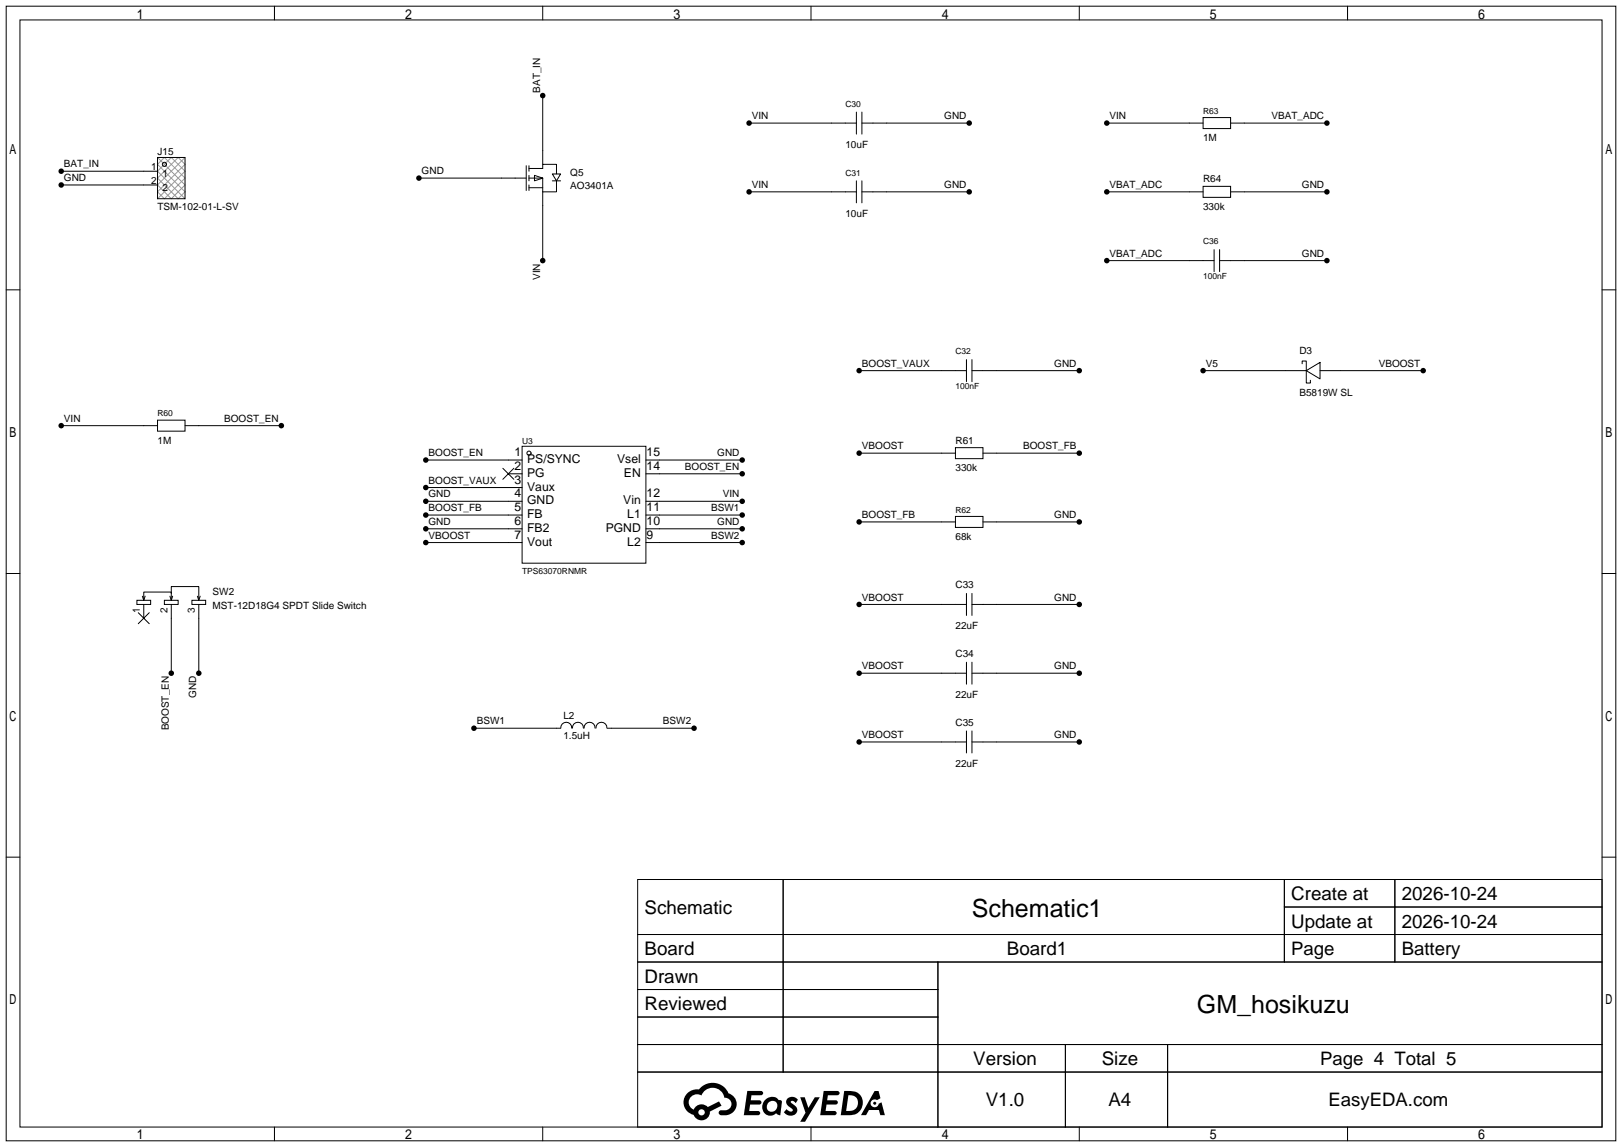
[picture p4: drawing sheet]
<svg xmlns="http://www.w3.org/2000/svg" width="299mm" height="212mm" viewBox="0 0 299 212" stroke-linecap="round" stroke-linejoin="round" font-family="sans-serif">
<g fill="none" stroke="#000" stroke-width=".18">
<path d="M1.1 1.1h297.2v209.6h-297.2zM3.7 3.7h292.1v204.5h-292.1zM50.7 1.1v2.6M100.2 1.1v2.6M100.2 17.7v12.7M149.7 1.1v2.6M199.3 1.1v2.6M248.8 1.1v2.6M11.3 31.6h17.8M11.3 34.2h17.8M29.1 29.1h5.1v7.6h-5.1zM77.3 32.9h19.9"/>
<path d="M97.2 30.6v4.6M97.7 31.1h2.5v-.7h2.5v1.7M97.7 32.9h2.5v2.5M97.7 34.7h2.5M97.7 30.6v1M97.7 32.4v1M97.7 34.2v1M98.7 32.4l1.5 .5-1.5 .5zM100.2 35.4v12.7M102 32.1h1.5l-.8 1.3zM102 33.4h1.5M102.7 33.4v2h-2.5"/>
<path d="M138.3 22.7h19.8M138.3 35.4h19.8M158.1 20.7v4.1M158.1 33.4v4.1M159.1 22.7h19.8M159.1 20.7v4.1M159.1 33.4v4.1M159.1 35.4h19.8M204.3 22.7h17.8M204.3 35.4h17.8M222.1 21.7h5.1v2h-5.1zM222.1 34.4h5.1v2h-5.1z"/>
<path d="M227.2 22.7h17.8M227.2 35.4h17.8M1.1 53.5h2.6M204.3 48.1h19.9M224.2 46.1v4.1M225.2 48.1h19.8M225.2 46.1v4.1M295.8 53.5h2.5M11.3 78.6h17.8M29.1 77.6h5.1v2h-5.1zM34.2 78.6h17.7M158.6 68.5h19.8"/>
<path d="M178.4 66.4v4.1M179.5 68.5h19.8M179.5 66.4v4.1M222.1 68.5h19.1M240.4 67.2v-.5h.8v4h.7v-.5M241.2 68.5l2.5-1.6v3.1zM243.7 68.5h19.1M78.6 85h17.8M78.6 90h17.8M78.6 92.6h17.8M78.6 95.1h17.8M78.6 97.7h17.8"/>
<path d="M92.8 86.5l2.1 2M93.9 87.5h2.5M94.9 86.5l-2.1 2M96.4 82.4h22.9v21.6h-22.9zM119.3 85h17.7M119.3 87.5h17.7M119.3 92.6h17.7M119.3 95.1h17.7M119.3 97.7h17.7M158.6 83.7h17.8M158.6 96.4h17.8M176.4 82.7h5.1v2h-5.1z"/>
<path d="M176.4 95.4h5.1v2h-5.1zM181.5 83.7h17.8M181.5 96.4h17.8M1.1 105.9h2.6M25.3 110.9h2.5v.7h-2.5zM25.5 113.2l2.1 2M26.3 110.1l.2 .8M26.5 110.9v-1.6h5.1v1.6M26.5 111.6v2.6M26.8 110.1l-.3 .8M27.6 113.2l-2.1 2M30.4 110.9h2.5v.7h-2.5z"/>
<path d="M31.4 110.1l.2 .8M31.6 109.6v-1.3h5.1v2.6M31.6 111.6v12.7M31.9 110.1l-.3 .8M35.4 110.9h2.6v.7h-2.6zM36.4 110.1l.3 .8M36.7 111.6v12.7M37 110.1l-.3 .8M78.6 100.2h17.8M119.3 100.2h17.7M158.6 111.6h19.8M178.4 109.6v4.1"/>
<path d="M179.5 109.6v4.1M179.5 111.6h19.8M295.8 105.9h2.5M87.5 134.5h16M103.5 134.5a1.01 1.01 0 0 1 1-1.1 1.01 1.01 0 0 1 1.1 1.1M105.7 134.5a1.01 1.01 0 0 1 1-1.1 1.01 1.01 0 0 1 1 1.1M107.8 134.5a1.01 1.01 0 0 1 1.1-1.1 1.01 1.01 0 0 1 1 1.1M110 134.5a1.01 1.01 0 0 1 1-1.1 1.01 1.01 0 0 1 1.1 1.1M112.1 134.5h16M158.6 124.3h19.8M158.6 137h19.8M178.4 122.3v4.1"/>
<path d="M178.4 135v4.1M179.5 122.3v4.1M179.5 135v4.1M179.5 124.3h19.8M179.5 137h19.8M1.1 158.3h2.6M295.8 158.3h2.5M117.7 162.4h178.1v45.8h-178.1zM117.7 172.6h178.1M117.7 177.7h178.1M144.6 162.4v35.6M173.2 177.7v30.5"/>
<path d="M237.1 162.4v15.3M237.1 167.5h58.7M257.5 162.4v15.3M117.7 182.8h55.5M117.7 192.9h178.1M117.7 187.8h55.5M117.7 198h178.1M196.7 192.9v15.3M215.6 192.9v15.3M50.7 208.2v2.5M100.2 208.2v2.5M149.7 208.2v2.5"/>
<path d="M199.3 208.2v2.5M248.8 208.2v2.5"/>
<circle cx="30.4" cy="30.4" r=".38"/>
<circle cx="97.7" cy="83.7" r=".38"/>
</g>
<g fill="#000">
<path d="M138 201.5h1.6a1.31 1.31 0 0 1 1.2 .2 .4 .4 0 0 1-.3 .6h-1.8l-.1 .9h1.6a.4 .4 0 0 1 .4 .4 .4 .4 0 0 1-.4 .4h-1.7l-.2 1.2h.8a1.23 1.23 0 0 1 1.2 .2 .39 .39 0 0 1-.3 .6h-2.7zM145.5 202.8a1.3 1.3 0 0 1 1.8 .3l-.4 .6a.54 .54 0 0 0-.9-.2l.1 .2a1.58 1.58 0 0 1 1.1 1.6 1.43 1.43 0 0 1-2.5 .1l.5-.6a.64 .64 0 0 0 .5 .5 .64 .64 0 0 0 .7-.3l-.2-.2a1.6 1.6 0 0 1-1-1.6zM147.7 202.7h.9l.7 1.9 1.1-1.9h.9l-2.7 4.5h-.9l1-1.7zM152.1 201.5h1.6a1.32 1.32 0 0 1 1.3 .2 .39 .39 0 0 1-.4 .6h-1.7l-.2 .9h1.7a.4 .4 0 0 1 .3 .4 .4 .4 0 0 1-.4 .4h-1.7l-.2 1.2h.8a1.23 1.23 0 0 1 1.2 .2 .39 .39 0 0 1-.3 .6h-2.7zM161.5 201.5h.7l.4 1.3-.7 .4a.75 .75 0 0 0-1.1 .3 .75 .75 0 0 0 .5 1 .75 .75 0 0 0 .9-.6l.6-.3 .6 2.4h-.9l-.2-1h-1.9l-.5 1h-.9z"/>
<path d="M126.9 201.9a2.37 2.37 0 0 0 1.2 4 1.54 1.54 0 0 0 1.7 1 1.54 1.54 0 0 0 1.3-1.6l2.1-1.1-.5-.8-2 1.1a1.57 1.57 0 0 0-2.6 .4 1.5 1.5 0 0 1-.8-2.1 1.5 1.5 0 0 1 2.2-.5 2.23 2.23 0 0 1 2.3-1.4 2.23 2.23 0 0 1 2 1.8 1.16 1.16 0 0 1 1.2 1.1 1.16 1.16 0 0 1-1 1.3h-.7a.47 .47 0 0 0-.6 .3 .47 .47 0 0 0 .4 .6 2.23 2.23 0 0 0 2.3-.7 2.23 2.23 0 0 0 .4-2.3 2.16 2.16 0 0 0-1.3-1.1 3.2 3.2 0 0 0-5.4-.7l-1.2 .1zM129 205.4a.58 .58 0 0 1 1.1 0 .58 .58 0 0 1-1.1 0z"/>
<path d="M141.3 203.1a1.62 1.62 0 0 0-.4 2.1 1.62 1.62 0 0 0 2 .7l.4-.3 .3 .3 .5 .1 .3-2.5-.2-.3h-.4a1.58 1.58 0 0 0-2.5-.1zM141.9 203.6a.99 .99 0 0 1 1.6 .3 .99 .99 0 0 1-.9 1.4 .94 .94 0 0 1-1-.5 .94 .94 0 0 1 .3-1.2z"/>
<path d="M155.9 201.5l-.7 4.5h1.5a2.27 2.27 0 0 0 2.6-2.3 2.27 2.27 0 0 0-2.7-2.2zM156.6 202.3a1.5 1.5 0 0 1 1.8 1.5 1.5 1.5 0 0 1-1.9 1.4h-.3z"/>
<circle cx="100.2" cy="17.7" r=".51"/>
<circle cx="11.3" cy="31.6" r=".51"/>
<circle cx="11.3" cy="34.2" r=".51"/>
<circle cx="77.3" cy="32.9" r=".51"/>
<circle cx="138.3" cy="22.7" r=".51"/>
<circle cx="138.3" cy="35.4" r=".51"/>
<circle cx="178.9" cy="22.7" r=".51"/>
<circle cx="178.9" cy="35.4" r=".51"/>
<circle cx="204.3" cy="22.7" r=".51"/>
<circle cx="204.3" cy="35.4" r=".51"/>
<circle cx="245" cy="22.7" r=".51"/>
<circle cx="245" cy="35.4" r=".51"/>
<circle cx="100.2" cy="48.1" r=".51"/>
<circle cx="204.3" cy="48.1" r=".51"/>
<circle cx="245" cy="48.1" r=".51"/>
<circle cx="11.3" cy="78.6" r=".51"/>
<circle cx="51.9" cy="78.6" r=".51"/>
<circle cx="158.6" cy="68.5" r=".51"/>
<circle cx="199.3" cy="68.5" r=".51"/>
<circle cx="222.1" cy="68.5" r=".51"/>
<circle cx="262.8" cy="68.5" r=".51"/>
<circle cx="78.6" cy="95.1" r=".51"/>
<circle cx="78.6" cy="90" r=".51"/>
<circle cx="78.6" cy="92.6" r=".51"/>
<circle cx="78.6" cy="97.7" r=".51"/>
<circle cx="78.6" cy="85" r=".51"/>
<circle cx="137" cy="95.1" r=".51"/>
<circle cx="137" cy="92.6" r=".51"/>
<circle cx="137" cy="87.5" r=".51"/>
<circle cx="137" cy="97.7" r=".51"/>
<circle cx="137" cy="85" r=".51"/>
<circle cx="158.6" cy="83.7" r=".51"/>
<circle cx="158.6" cy="96.4" r=".51"/>
<circle cx="199.3" cy="83.7" r=".51"/>
<circle cx="199.3" cy="96.4" r=".51"/>
<circle cx="78.6" cy="100.2" r=".51"/>
<circle cx="137" cy="100.2" r=".51"/>
<circle cx="158.6" cy="111.6" r=".51"/>
<circle cx="199.3" cy="111.6" r=".51"/>
<circle cx="31.6" cy="124.3" r=".51"/>
<circle cx="36.7" cy="124.3" r=".51"/>
<circle cx="87.5" cy="134.5" r=".51"/>
<circle cx="128.1" cy="134.5" r=".51"/>
<circle cx="158.6" cy="124.3" r=".51"/>
<circle cx="158.6" cy="137" r=".51"/>
<circle cx="199.3" cy="137" r=".51"/>
<circle cx="199.3" cy="124.3" r=".51"/>
<circle cx="161.5" cy="203.8" r=".28"/>
</g>
<path d="M29.1 30.4l5.1 5-1.3 1.3-3.8-3.8 3.8-3.8 1.3 1.3-5.1 5 1.3 1.3 3.8-3.8-3.8-3.8zM29.1 36.7l5.1-5.1-2.6-2.5-2.5 2.5 5.1 5.1M29.1 29.1l5.1 5.1-2.6 2.5-2.5-2.5 5.1-5.1M30.5 30l.2 .2M30.7 30.5l-.2 .2" fill="none" stroke="#999" stroke-width=".18"/>
<g font-size="4.6">
<text x="179.4" y="169.4">Schematic1</text>
<text x="221" y="187.1">GM_hosikuzu</text>
</g>
<g font-size="3.5">
<text x="238.4" y="166.2">Create at</text>
<text x="258.8" y="166.2">2026-10-24</text>
<text x="119" y="168.8">Schematic</text>
<text x="238.4" y="171.3">Update at</text>
<text x="258.8" y="171.3">2026-10-24</text>
<text x="119" y="176.4">Board</text>
<text x="185.9" y="176.4">Board1</text>
<text x="119" y="181.5">Drawn</text>
<text x="119" y="186.6">Reviewed</text>
<text x="179.7" y="196.7">Version</text>
<text x="203.4" y="196.7">Size</text>
<text x="182" y="204.3">V1.0</text>
<text x="204.7" y="204.3">A4</text>
</g>
<g font-size="3.4">
<text x="238.4" y="176.4">Page</text>
<text x="258.8" y="176.4">Battery</text>
<text x="243.7" y="196.7">Page 4 Total 5</text>
<text x="245.3" y="204.3">EasyEDA.com</text>
</g>
<g font-size="2.2">
<text x="95" y="84.2">1</text>
<text x="95" y="86.8">2</text>
<text x="95" y="89.3">3</text>
<text x="97.3" y="85.5">PS/SYNC</text>
<text x="97.3" y="88.1">PG</text>
<text x="113.9" y="85.5">Vsel</text>
<text x="115.2" y="88.1">EN</text>
<text x="119.4" y="86.8">14</text>
<text x="119.4" y="84.2">15</text>
<text x="95" y="91.9">4</text>
<text x="95" y="94.4">5</text>
<text x="97.3" y="90.6">Vaux</text>
<text x="97.3" y="93.1">GND</text>
<text x="97.3" y="95.7">FB</text>
<text x="115.1" y="93.1">Vin</text>
<text x="115.8" y="95.7">L1</text>
<text x="119.4" y="94.4">11</text>
<text x="119.4" y="91.9">12</text>
<text x="95" y="96.9">6</text>
<text x="95" y="99.5">7</text>
<text x="97.3" y="98.2">FB2</text>
<text x="97.3" y="100.8">Vout</text>
<text x="111.8" y="98.2">PGND</text>
<text x="115.8" y="100.8">L2</text>
<text x="119.4" y="99.5">9</text>
<text x="119.4" y="96.9">10</text>
</g>
<g font-size="1.8">
<text x="99.7" y="17.1" transform="rotate(-90 99.7 17.1)">BAT_IN</text>
<text x="138.8" y="22">VIN</text>
<text x="174.3" y="22">GND</text>
<text x="204.9" y="22">VIN</text>
<text x="234.7" y="22">VBAT_ADC</text>
<text x="29.1" y="28.6">J15</text>
<text x="156.1" y="27.4">10uF</text>
<text x="222.1" y="26.1">1M</text>
<text x="11.8" y="30.9">BAT_IN</text>
<text x="11.8" y="33.4">GND</text>
<text x="27.9" y="31.4">1</text>
<text x="27.9" y="33.9">2</text>
<text x="30" y="32.7">1</text>
<text x="30" y="35.2">2</text>
<text x="77.9" y="32.2">GND</text>
<text x="105.3" y="32.4">Q5</text>
<text x="105.3" y="35">AO3401A</text>
<text x="138.8" y="34.7">VIN</text>
<text x="174.3" y="34.7">GND</text>
<text x="204.9" y="34.7">VBAT_ADC</text>
<text x="222.1" y="33.7">R64</text>
<text x="240.4" y="34.7">GND</text>
<text x="29.1" y="38.8">TSM-102-01-L-SV</text>
<text x="156.1" y="40.1">10uF</text>
<text x="222.1" y="38.8">330k</text>
<text x="204.9" y="47.4">VBAT_ADC</text>
<text x="240.4" y="47.4">GND</text>
<text x="99.7" y="51.7" transform="rotate(-90 99.7 51.7)">VIN</text>
<text x="239.9" y="65.5">D3</text>
<text x="159.1" y="67.7">BOOST_VAUX</text>
<text x="194.6" y="67.7">GND</text>
<text x="222.6" y="67.7">V5</text>
<text x="254.6" y="67.7">VBOOST</text>
<text x="11.8" y="77.9">VIN</text>
<text x="41.4" y="77.9">BOOST_EN</text>
<text x="239.9" y="73.1">B5819W SL</text>
<text x="29.1" y="82">1M</text>
<text x="159.1" y="83">VBOOST</text>
<text x="176.4" y="82">R61</text>
<text x="188.9" y="83">BOOST_FB</text>
<text x="79.1" y="84.2">BOOST_EN</text>
<text x="79.1" y="89.3">BOOST_VAUX</text>
<text x="126.5" y="86.8">BOOST_EN</text>
<text x="132.4" y="84.2">GND</text>
<text x="176.4" y="87">330k</text>
<text x="79.1" y="91.9">GND</text>
<text x="79.1" y="94.4">BOOST_FB</text>
<text x="131.3" y="94.4">BSW1</text>
<text x="133.4" y="91.9">VIN</text>
<text x="159.1" y="95.7">BOOST_FB</text>
<text x="194.6" y="95.7">GND</text>
<text x="79.1" y="96.9">GND</text>
<text x="79.1" y="99.5">VBOOST</text>
<text x="131.3" y="99.5">BSW2</text>
<text x="132.4" y="96.9">GND</text>
<text x="176.4" y="99.7">68k</text>
<text x="25.8" y="113.3" transform="rotate(-90 25.8 113.3)">1</text>
<text x="30.9" y="113.3" transform="rotate(-90 30.9 113.3)">2</text>
<text x="36" y="113.3" transform="rotate(-90 36 113.3)">3</text>
<text x="39.2" y="109.9">SW2</text>
<text x="39.2" y="112.4">MST-12D18G4 SPDT Slide Switch</text>
<text x="159.1" y="110.9">VBOOST</text>
<text x="176.4" y="108.6">C33</text>
<text x="194.6" y="110.9">GND</text>
<text x="176.4" y="116.3">22uF</text>
<text x="159.1" y="123.6">VBOOST</text>
<text x="176.4" y="121.3">C34</text>
<text x="194.6" y="123.6">GND</text>
<text x="36.2" y="128.9" transform="rotate(-90 36.2 128.9)">GND</text>
<text x="176.4" y="129">22uF</text>
<text x="31.2" y="134.9" transform="rotate(-90 31.2 134.9)">BOOST_EN</text>
<text x="88" y="133.8">BSW1</text>
<text x="104" y="132.8">L2</text>
<text x="104" y="136.6">1.5uH</text>
<text x="122.4" y="133.8">BSW2</text>
<text x="159.1" y="136.3">VBOOST</text>
<text x="176.4" y="134">C35</text>
<text x="194.6" y="136.3">GND</text>
<text x="176.4" y="141.7">22uF</text>
</g>
<g font-size="1.6">
<text x="156.1" y="19.7">C30</text>
<text x="222.1" y="21">R63</text>
<text x="156.1" y="32.4">C31</text>
<text x="222.1" y="45.1">C36</text>
<text x="222.1" y="51.5">100nF</text>
<text x="176.4" y="65.5">C32</text>
<text x="176.4" y="71.8">100nF</text>
<text x="29.1" y="76.9">R60</text>
<text x="96.4" y="82">U3</text>
<text x="176.4" y="94.7">R62</text>
<text x="96.4" y="106.1">TPS63070RNMR</text>
</g>
</svg>
